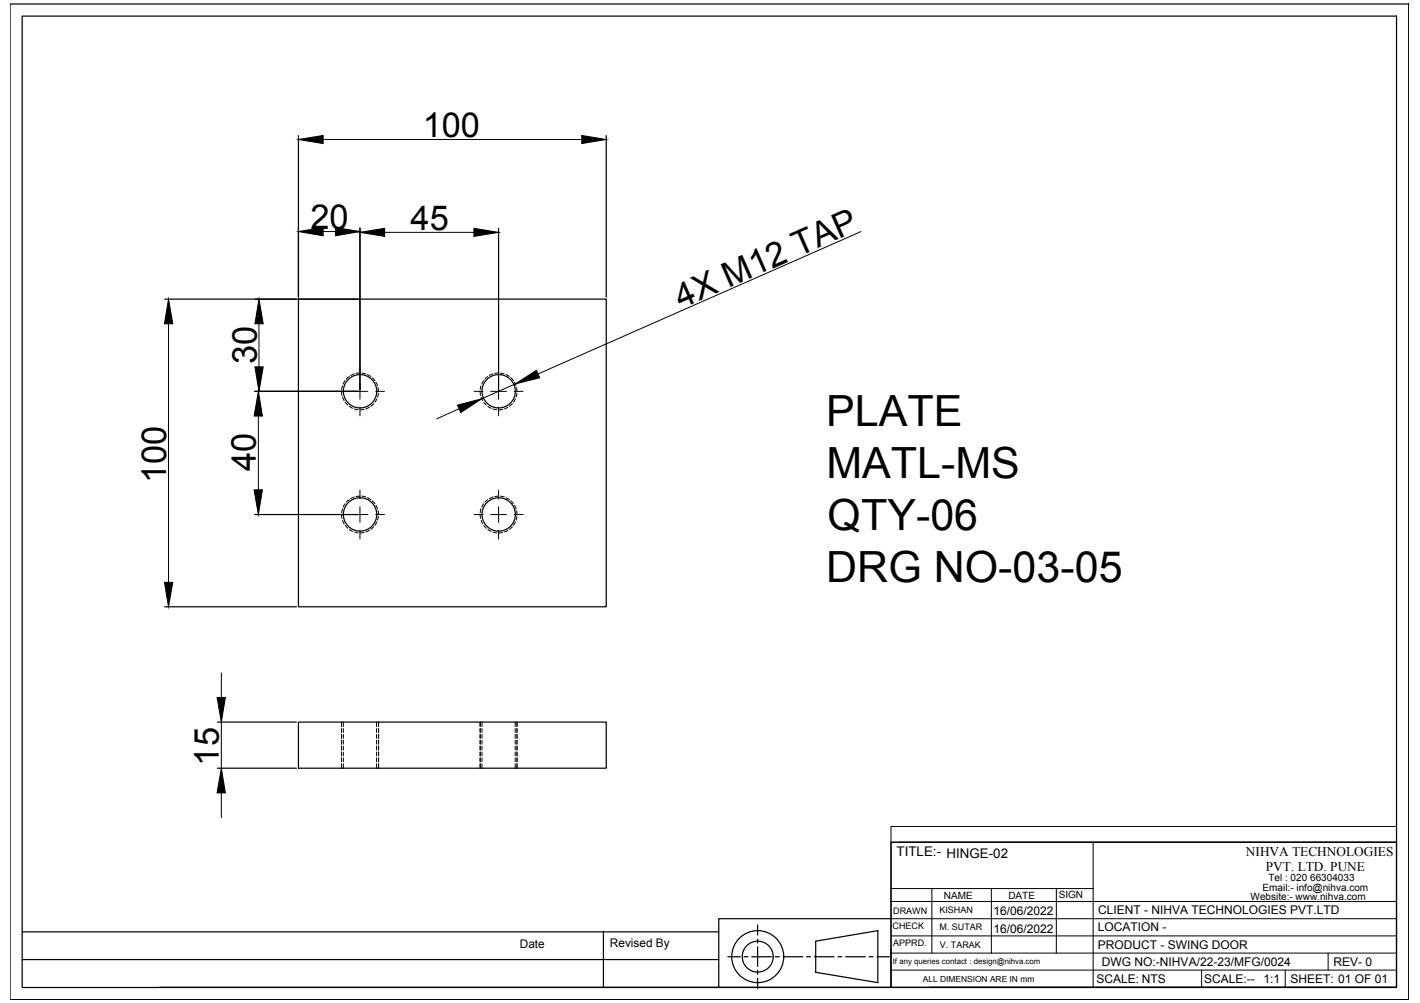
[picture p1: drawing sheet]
<svg xmlns="http://www.w3.org/2000/svg" width="297mm" height="210mm" viewBox="0 0 297 210" stroke-linecap="round" stroke-linejoin="round" font-family="sans-serif">
<!-- layer: 0 -->
<g fill="none" stroke="#000" stroke-width=".25">
<path d="M2.1 .8h292.6v208.4h-292.6zM4.6 3.4h287.5v203.3h-287.5zM62.4 28.4v33.8M126.8 28.4v33.8M75.3 47.7v33.8M104.3 47.8v33.7M34.4 62.6h40.5M62.4 62.6h64.4v64.4h-64.4zM53.2 81.9h21.7M53.2 107.7h21.7M34.4 127h27.6M45.5 151.1h16.5"/>
<path d="M62.4 151.1h64.4v9.7h-64.4zM45.5 160.8h16.5M186.4 176.3h105.7v30.3h-105.7zM4.6 195h145.8M126.2 195v11.7M158.5 193.6v2.1M158.5 196.5v.8M158.5 198.1v4.2M170.6 197l13-2.2v10.8l-13-2.1zM186.4 192.3h-36v14.3h-117M4.6 200.8h145.8M150.4 206.6h36"/>
<path d="M152.3 200.2h2.5M155.6 200.2h.8M157.3 200.2h4.1M158.5 203.1v.8M158.5 204.7v2.2M162.2 200.2h.8M163.8 200.2h4.1M168.7 200.2h.8M170.4 200.2h4M175.3 200.2h.8M176.9 200.2h4.1M181.8 200.2h.8"/>
<path d="M183.5 200.2h2.5M194.3 206.6h97.8"/>
<circle cx="75.3" cy="81.9" r="3.5"/>
<circle cx="104.3" cy="81.9" r="3.5"/>
<circle cx="75.3" cy="107.7" r="3.5"/>
<circle cx="104.3" cy="107.7" r="3.5"/>
<circle cx="158.5" cy="200.2" r="5.4"/>
<circle cx="158.5" cy="200.2" r="3.2"/>
</g>
<g fill="none" stroke="#000" stroke-width=".21">
<path d="M67.6 29.2h54.1M67.6 48.5h2.6M80.5 48.6h18.6M180.1 48.5l-67.5 29.8M35.2 67.8v54.1M54.2 67.8v9M72.2 79.7l-.4 .7M73.1 78.8l-.7 .6M74.1 78.3l-.8 .3M75.3 78l-.8 .1M75.3 76.8v1.8M75.7 78.1l.8 .2"/>
<path d="M76.9 78.4l.7 .4M77.9 79.1l.5 .6M78.6 80l.4 .7M101.2 79.7l-.4 .7M102 78.8l-.6 .6M103.1 78.3l-.8 .3M104.3 78l-.8 .1M104.3 76.8v1.8M104.7 78.1l.8 .2M105.9 78.4l.6 .4M106.9 79.1l.5 .6M107.6 80l.3 .7"/>
<path d="M54 87.1v15.4M70.2 81.9h1.8M71.4 81.9l.1 .8M71.7 80.8l-.3 .7M71.7 83.1l.3 .7M72.2 84.2l.6 .6M73.1 85l.7 .5M74.2 85.6l.7 .2M75.3 80.3v1.6h-1.6M75.3 85.2v1.8M76.1 85.7l-.8 .1M76.9 81.9h-1.6v1.7"/>
<path d="M77.2 85.2l-.7 .4M78.2 84.5l-.6 .5M78.6 81.9h1.8M78.9 83.5l-.5 .6M79.1 81.1l.1 .8M79.1 82.3l-.1 .8M96 85.5l-4.7 2.2M99.2 81.9h1.8M100.4 81.9l.1 .8M100.6 80.8l-.2 .7M100.7 83.1l.3 .7M101.2 84.2l.5 .6"/>
<path d="M102.1 85l.7 .5M103.1 85.6l.8 .2M104.3 80.3v1.6h-1.7M104.3 85.2v1.8M105.1 85.7l-.8 .1M105.9 81.9h-1.6v1.7M106.2 85.2l-.7 .4M107.2 84.5l-.6 .5M107.6 81.9h1.8M107.8 83.5l-.4 .6M107.8 80.3l-7.1 3.2M108.1 81.1v.8"/>
<path d="M108.1 82.3l-.1 .8M70.2 107.7h1.8M71.4 107.7l.1 .8M71.7 106.5l-.3 .8M71.7 108.9l.3 .7M72.2 105.4l-.4 .7M72.2 110l.6 .6M73.1 104.6l-.7 .5M73.1 110.8l.7 .4M74.1 104l-.8 .3M74.2 111.4l.7 .1M75.3 106v1.7h-1.6"/>
<path d="M75.3 103.8l-.8 .1M75.3 102.6v1.8M75.3 110.9v1.9M75.7 103.8l.8 .2M76.1 111.4l-.8 .1M76.9 104.2l.7 .3M76.9 107.7h-1.6v1.6M77.2 111l-.7 .3M77.9 104.8l.5 .6M78.2 110.2l-.6 .6M78.6 107.7h1.8M78.6 105.7l.4 .8"/>
<path d="M78.9 109.2l-.5 .7M79.1 106.9l.1 .8M79.1 108.1l-.1 .7M99.2 107.7h1.8M100.4 107.7l.1 .8M100.6 106.5l-.2 .8M100.7 108.9l.3 .7M101.2 105.4l-.4 .7M101.2 110l.5 .6M102 104.6l-.6 .5M102.1 110.8l.7 .4M103.1 104l-.8 .3"/>
<path d="M103.1 111.4l.8 .1M104.3 106v1.7h-1.7M104.3 103.8l-.8 .1M104.3 102.6v1.8M104.3 110.9v1.9M104.7 103.8l.8 .2M105.1 111.4l-.8 .1M105.9 104.2l.6 .3M105.9 107.7h-1.6v1.6M106.2 111l-.7 .3M106.9 104.8l.5 .6M107.2 110.2l-.6 .6"/>
<path d="M107.6 107.7h1.8M107.6 105.7l.3 .8M107.8 109.2l-.4 .7M108.1 106.9v.8M108.1 108.1l-.1 .7M46.3 140.8v5.2M46.3 151.1v9.7M71.4 151.1v.9M71.4 152.5v.8M71.4 153.7v.8M71.4 154.9v.8M71.4 156.2v.8"/>
<path d="M71.4 157.4v.8M71.4 158.6v.8M71.4 159.8v1M71.8 151.1v.9M71.8 152.5v.8M71.8 153.7v.8M71.8 154.9v.8M71.8 156.2v.8M71.8 157.4v.8M71.8 158.6v.8M71.8 159.8v1M78.8 151.1v.9"/>
<path d="M78.8 152.5v.8M78.8 153.7v.8M78.8 154.9v.8M78.8 156.2v.8M78.8 157.4v.8M78.8 158.6v.8M78.8 159.8v1M79.2 151.1v.9M79.2 152.5v.8M79.2 153.7v.8M79.2 154.9v.8M79.2 156.2v.8"/>
<path d="M79.2 157.4v.8M79.2 158.6v.8M79.2 159.8v1M100.4 151.1v.9M100.4 152.5v.8M100.4 153.7v.8M100.4 154.9v.8M100.4 156.2v.8M100.4 157.4v.8M100.4 158.6v.8M100.4 159.8v1M100.8 151.1v.9"/>
<path d="M100.8 152.5v.8M100.8 153.7v.8M100.8 154.9v.8M100.8 156.2v.8M100.8 157.4v.8M100.8 158.6v.8M100.8 159.8v1M107.8 151.1v.9M107.8 152.5v.8M107.8 153.7v.8M107.8 154.9v.8M107.8 156.2v.8"/>
<path d="M107.8 157.4v.8M107.8 158.6v.8M107.8 159.8v1M108.1 151.1v.9M108.1 152.5v.8M108.1 153.7v.8M108.1 154.9v.8M108.1 156.2v.8M108.1 157.4v.8M108.1 158.6v.8M108.1 159.8v1M46.3 165.9v5.2"/>
<path d="M186.4 173h105.7v3.3h-105.7zM186.4 176.3v30.3M188.2 176.3h103.9M228.7 176.3v30.3M186.4 199.5h105.7M186.4 195.9h105.7M186.4 192.3h105.7M186.4 188.7h105.7M186.4 186h42.3M194.9 186v13.5M207.4 186v13.5M221 186v13.5"/>
<path d="M277.8 199.5v3.5M186.4 203h105.7M251.4 203v3.6M268.8 203v3.6"/>
</g>
<g fill="#000" stroke="#000" stroke-width=".21">
<path d="M62.4 29.2l5.2-.9v1.7zM121.7 28.3l5.1 .9-5.1 .8zM62.4 48.5l5.2-.9v1.7zM70.2 47.6l5.1 .9-5.1 .8zM75.3 48.6l5.2-.8v1.7zM99.1 47.8l5.2 .8-5.2 .9zM35.2 62.6l.9 5.2h-1.7zM53.3 76.8h1.8l-.9 5.1zM54.2 62.6l.9 5.2h-1.8zM107.8 80.3l4.4-2.8 .7 1.6zM54 81.9l.9 5.2h-1.7zM95.7 84.8l5-1.3-4.3 2.8z"/>
<path d="M53.2 102.5h1.7l-.9 5.2zM34.4 121.9h1.7l-.9 5.1zM45.4 146h1.7l-.8 5.1zM46.3 160.8l.8 5.1h-1.7z"/>
</g>
<g font-size="9">
<text x="172.8" y="89.1">PLATE</text>
<text x="172.9" y="100">MATL-MS</text>
<text x="173.1" y="110.9">QTY-06</text>
<text x="172.8" y="121.7">DRG NO-03-05</text>
</g>
<g font-size="7.2">
<text x="88.4" y="28.7">100</text>
<text x="64.9" y="48">20</text>
<text x="85.9" y="48.1">45</text>
<text x="142.5" y="64.6" transform="rotate(-24 142.5 64.6)">4X M12 TAP</text>
<text x="53.7" y="76.2" transform="rotate(-90 53.7 76.2)">30</text>
<text x="34.8" y="101" transform="rotate(-90 34.8 101)">100</text>
<text x="53.5" y="98.7" transform="rotate(-90 53.5 98.7)">40</text>
<text x="45.8" y="160.2" transform="rotate(-90 45.8 160.2)">15</text>
</g>
<g font-size="2.8">
<text x="187.6" y="179.2">TITLE:- HINGE-02</text>
<text x="260.6" y="179.1">NIHVA TECHNOLOGIES</text>
<text x="264.8" y="182.3">PVT. LTD. PUNE</text>
</g>
<g font-size="2.5">
<text x="207.8" y="191.6">16/06/2022</text>
<text x="229.7" y="191.3">CLIENT - NIHVA TECHNOLOGIES PVT.LTD</text>
<text x="207.8" y="195.2">16/06/2022</text>
<text x="229.6" y="194.9">LOCATION -</text>
<text x="108.7" y="198.5">Date</text>
<text x="127.6" y="198.2">Revised By</text>
<text x="229.6" y="198.5">PRODUCT - SWING DOOR</text>
<text x="230.5" y="202.1">DWG NO:-NIHVA/22-23/MFG/0024</text>
<text x="279" y="202.1">REV- 0</text>
<text x="229.3" y="205.7">SCALE: NTS</text>
<text x="251.9" y="205.7">SCALE:--</text>
<text x="264.3" y="205.7">1:1</text>
<text x="269.9" y="205.7">SHEET: 01 OF 01</text>
</g>
<g font-size="2.1">
<text x="265.3" y="184.4">Tel : 020 66304033</text>
<text x="197.4" y="188.1">NAME</text>
<text x="210.9" y="188.2">DATE</text>
<text x="221.5" y="188">SIGN</text>
<text x="261.6" y="188.4">Website:- www.nihva.com</text>
<text x="264.1" y="186.5">Email:- info@nihva.com</text>
</g>
<g font-size="1.9">
<text x="186.8" y="191.2">DRAWN</text>
<text x="196.5" y="191.1">KISHAN</text>
<text x="186.7" y="194.4">CHECK</text>
<text x="186.8" y="198">APPRD.</text>
<text x="196.5" y="194.7">M. SUTAR</text>
<text x="196.6" y="198.3">V. TARAK</text>
</g>
<text font-size="1.8" x="193" y="205.4">ALL DIMENSION ARE IN mm</text>
<text font-size="1.6" x="186.8" y="201.7">If any queries contact : design@nihva.com</text>
</svg>
